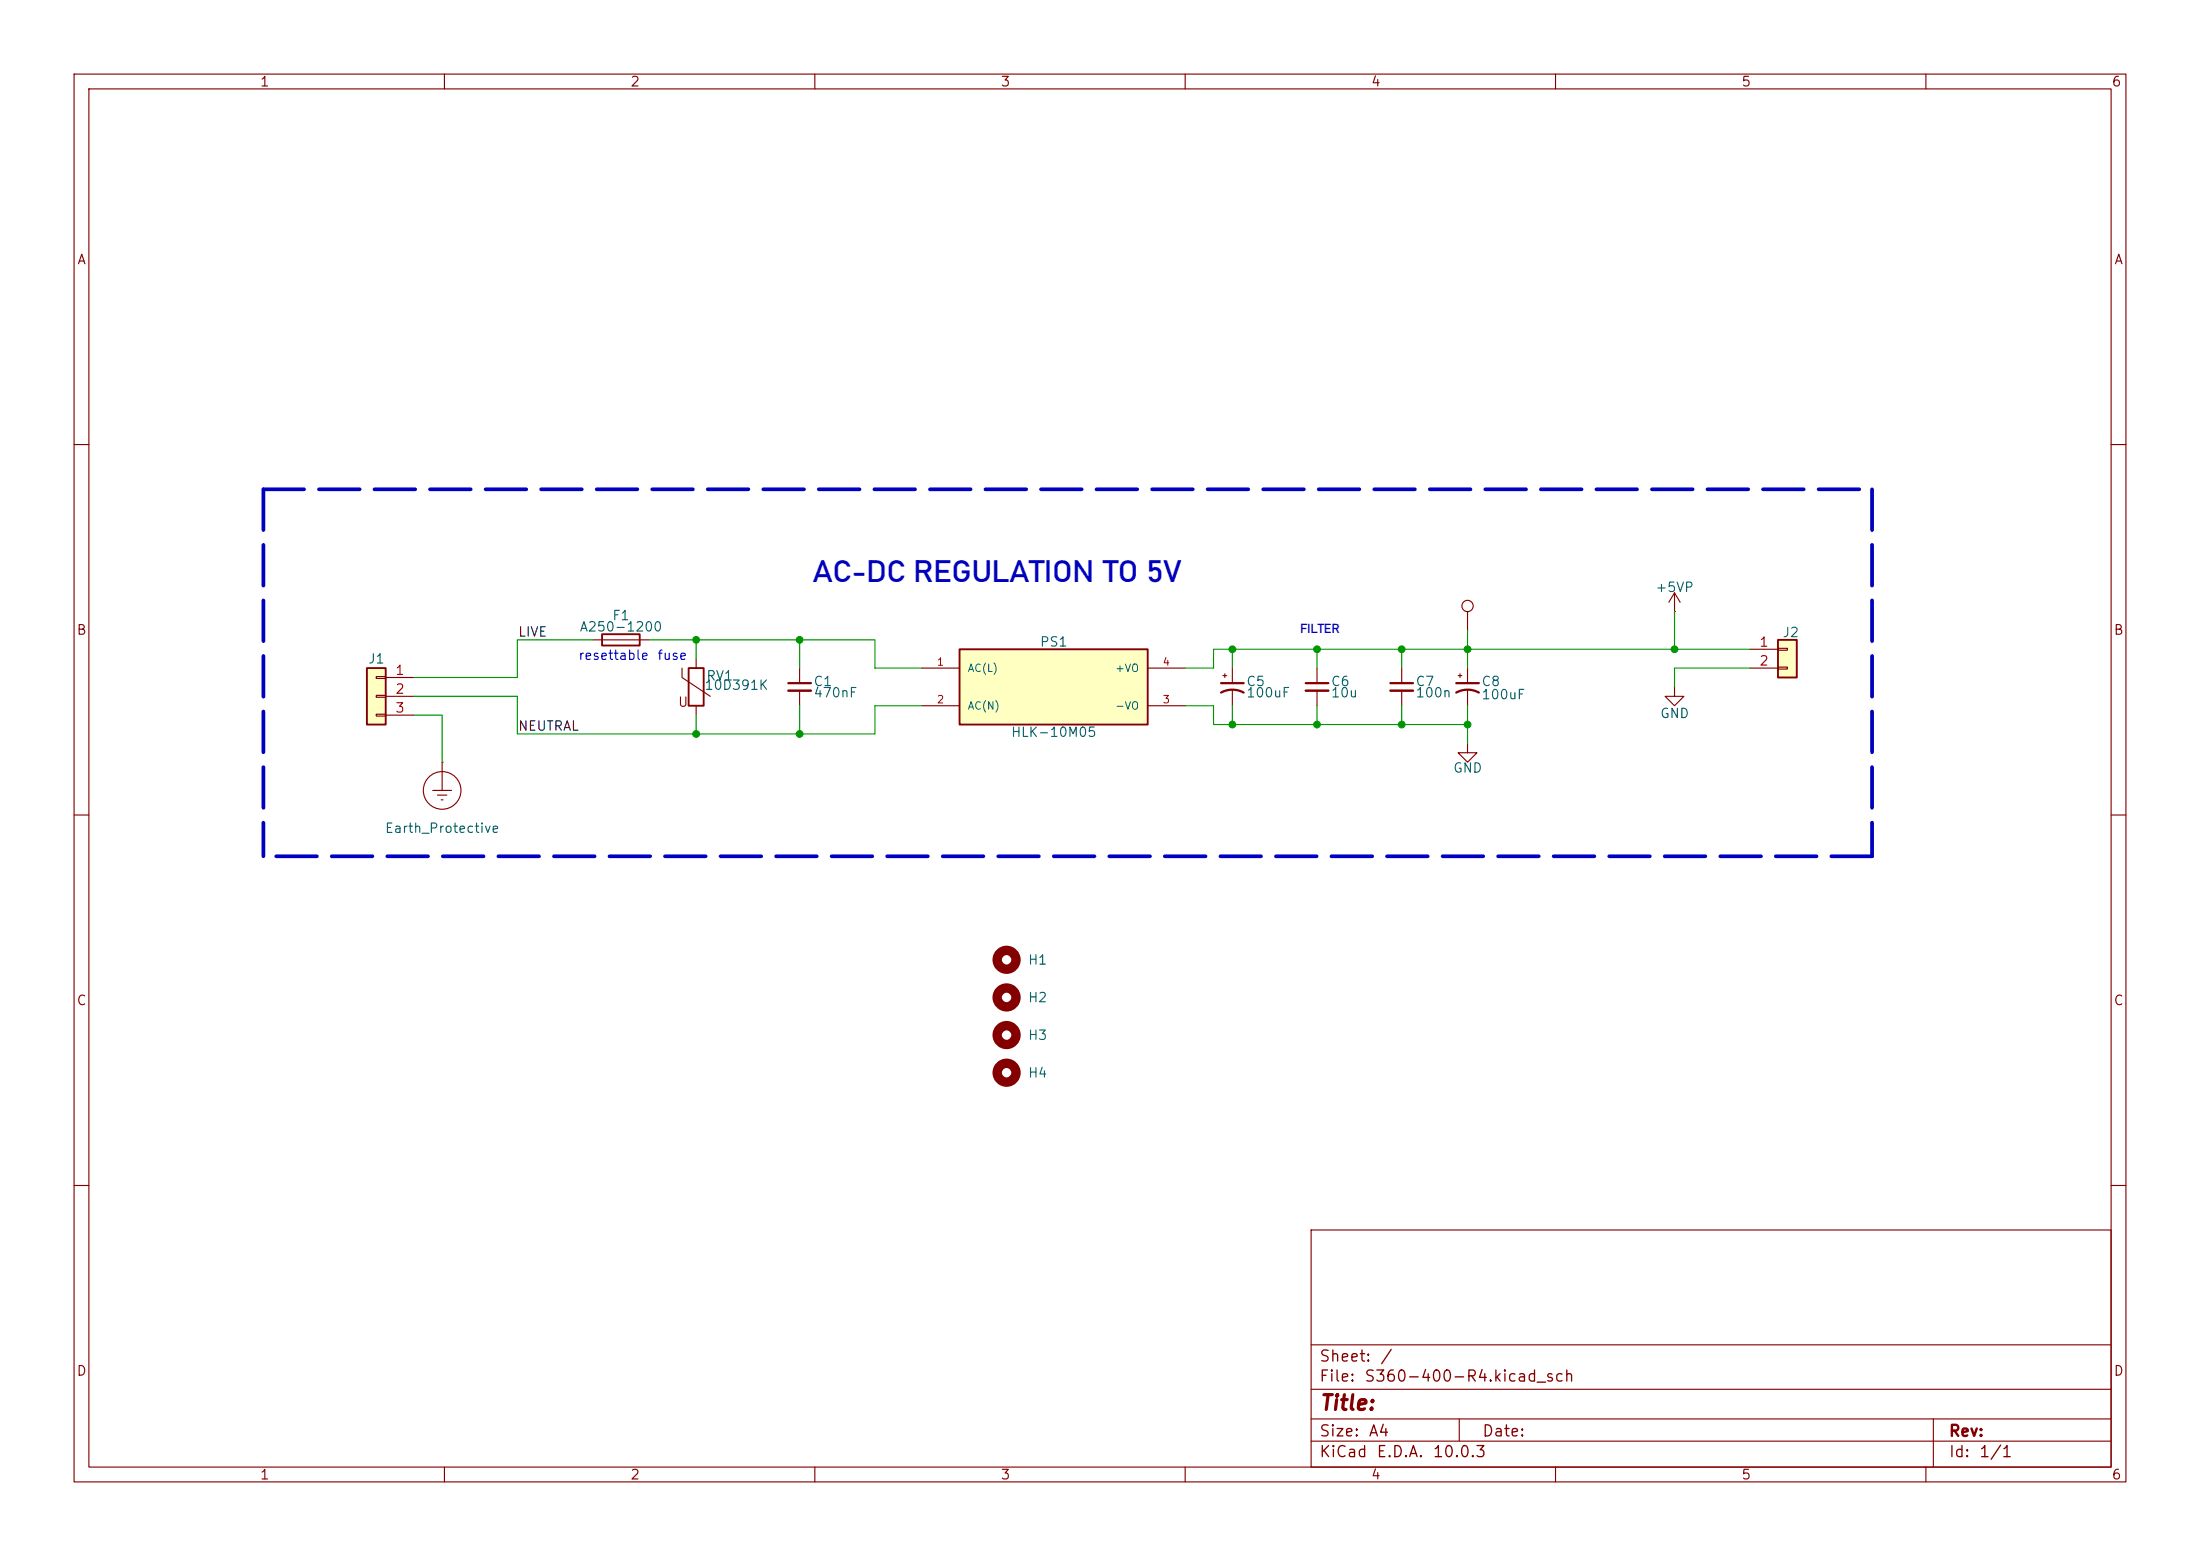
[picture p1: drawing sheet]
<svg xmlns="http://www.w3.org/2000/svg" width="297mm" height="210mm" viewBox="0 0 297 210" stroke-linecap="round" stroke-linejoin="round" font-family="sans-serif">
<g fill="none" stroke="#840000" stroke-width=".15">
<path d="M10 10h277v190h-277zM12 12h273v186h-273zM60 10v2M110 10v2M160 10v2M210 10v2M260 10v2M10 60h2M285 60h2M80 86.4h7.6M92.1 90.2v1.2l3.8 2.6M94 88.9v1.3"/>
<path d="M94 95.3v1.2M107.9 90.2v2M107.9 93.2v2.1M177.8 90.2v2M177.8 93.2v2.1M189.2 90.2v2M189.2 93.2v2.1M196.8 91.2h.6M197.1 90.9v.5M198.1 82.6v2.5M198.1 90.2v2M198.1 93.2v2.1"/>
<path d="M226.1 82.6h.1M226.1 80l-.8 1.3M226.1 80l.7 1.3M226.1 80v2.6M10 110h2M285 110h2M10 160h2M177 166h108v32h-108zM285 160h2M60 198v2M110 198v2M160 198v2"/>
<path d="M177 194.5h108M177 191.5h108M177 187.5h108M177 181.5h108M197 191.5v3M210 198v2M260 198v2M261 191.5v6.5"/>
<circle cx="198.1" cy="81.8" r=".76"/>
</g>
<g fill="none" stroke="#840000" stroke-width="1.3">
<circle cx="135.9" cy="139.7" r="1.27"/>
<circle cx="135.9" cy="144.8" r="1.27"/>
</g>
<path d="M106.4 92.2h3.1M176.3 92.2h3M187.7 92.2h3.1M196.6 93.5a3.2 3.2 0 0 1 3 0M196.6 92.2h3" fill="none" stroke="#840000" stroke-width=".3"/>
<path d="M106.4 93.2h3.1M176.3 93.2h3M187.7 93.2h3.1" fill="none" stroke="#840000" stroke-width=".33"/>
<path d="M81.3 85.6h5.1v1.5h-5.1zM93 90.2h2v5.1h-2z" fill="none" stroke="#840000" stroke-width=".25"/>
<path d="M240 86.4h2.6v5h-2.6z" fill="#ffffc2"/>
<path d="M240 86.4h2.6v5h-2.6z" fill="none" stroke="#840000" stroke-width=".25"/>
<g fill="none" stroke="#840000" stroke-width=".15">
<path d="M165.1 91.2h.5M165.4 90.9v.5M166.4 90.2v2M166.4 93.2v2.1M226.1 92.7v1.3h1.2l-1.2 1.3-1.3-1.3h1.3M236.2 87.6h3.8M236.2 90.2h3.8M240 87.5h1.3v.3h-1.3zM240 90h1.3v.3h-1.3zM58.4 106.7h2.6M59.1 107.3h1.2M59.6 108h.2"/>
<path d="M59.7 102.9h.1M59.7 102.9v3.8"/>
<circle cx="59.7" cy="106.7" r="2.54"/>
</g>
<path d="M164.8 93.5a3.2 3.2 0 0 1 3.1 0M164.8 92.2h3.1" fill="none" stroke="#840000" stroke-width=".3"/>
<path d="M129.5 87.6h25.4v10.2h-25.4z" fill="#ffffc2"/>
<path d="M129.5 87.6h25.4v10.2h-25.4z" fill="none" stroke="#840000" stroke-width=".25"/>
<path d="M124.5 90.2h5M124.5 95.3h5M154.9 90.2h5.1M154.9 95.3h5.1M198.1 100.3v1.3h1.3l-1.3 1.3-1.3-1.3h1.3" fill="none" stroke="#840000" stroke-width=".15"/>
<path d="M49.5 90.2h2.6v7.6h-2.6z" fill="#ffffc2"/>
<path d="M49.5 90.2h2.6v7.6h-2.6z" fill="none" stroke="#840000" stroke-width=".25"/>
<path d="M50.8 91.3h1.3v.3h-1.3zM50.8 93.9h1.3v.2h-1.3zM50.8 96.4h1.3v.2h-1.3zM52.1 91.4h3.8M52.1 94h3.8M52.1 96.5h3.8" fill="none" stroke="#840000" stroke-width=".15"/>
<g fill="none" stroke="#840000" stroke-width="1.3">
<circle cx="135.9" cy="134.6" r="1.27"/>
<circle cx="135.9" cy="129.5" r="1.27"/>
</g>
<path d="M35.6 66h217.1M35.6 66v49.6M252.7 66v49.6M252.7 115.6h-217.1" fill="none" stroke="#0000c2" stroke-width=".5" stroke-dasharray="5.5 2"/>
<g fill="none" stroke="#009600" stroke-width=".15">
<path d="M55.9 94h13.9v5.1h48.3v-3.8h6.4M55.9 96.5h3.8v6.4M80 86.4h-10.2v5h-13.9M87.6 86.4h30.5v3.8h6.4M94 86.4v2.5M94 96.5v2.6M107.9 86.4v3.8M107.9 95.3v3.8M160 95.3h3.8v2.5h34.3M166.4 87.6v2.6M166.4 95.3v2.5M177.8 87.6v2.6"/>
<path d="M177.8 95.3v2.5M189.2 87.6v2.6M189.2 95.3v2.5M198.1 85.1v5.1M198.1 95.3v5M226.1 82.6v5M236.2 87.6h-72.4v2.6h-3.8M236.2 90.2h-10.1v2.5"/>
</g>
<g fill="#009600" stroke="#009600" stroke-width=".14">
<circle cx="94" cy="99.1" r=".46"/>
<circle cx="107.9" cy="99.1" r=".46"/>
<circle cx="226.1" cy="87.6" r=".46"/>
<circle cx="198.1" cy="97.8" r=".46"/>
<circle cx="189.2" cy="97.8" r=".46"/>
<circle cx="177.8" cy="97.8" r=".46"/>
<circle cx="189.2" cy="87.6" r=".46"/>
<circle cx="177.8" cy="87.6" r=".46"/>
<circle cx="198.1" cy="87.6" r=".46"/>
<circle cx="166.4" cy="97.8" r=".46"/>
<circle cx="166.4" cy="87.6" r=".46"/>
<circle cx="94" cy="86.4" r=".46"/>
<circle cx="107.9" cy="86.4" r=".46"/>
</g>
<text font-size="4.2" fill="#0000c2" x="109.7" y="78.5">AC-DC REGULATION TO 5V</text>
<text font-size="2" fill="#840000" x="178" y="190.8">Title:</text>
<text font-size="1.8" fill="#0000c2" x="175.5" y="85.4">FILTER</text>
<g font-size="1.5" fill="#840000">
<text x="178" y="184.2">Sheet:</text>
<text x="186.2" y="184.2">/</text>
<text x="178" y="186.9">File:</text>
<text x="184.1" y="186.9">S360-400-R4.kicad_sch</text>
<text x="178" y="197.1">KiCad</text>
<text x="178" y="194.3">Size:</text>
<text x="184.7" y="194.3">A4</text>
<text x="185.7" y="197.1">E.D.A.</text>
<text x="193.3" y="197.1">10.0.3</text>
<text x="200" y="194.3">Date:</text>
<text x="263" y="194.3">Rev:</text>
<text x="263" y="197.1">Id:</text>
<text x="267.1" y="197.1">1/1</text>
</g>
<g font-size="1.3" fill="#840000">
<text x="35" y="12">1</text>
<text x="85" y="12">2</text>
<text x="135" y="12">3</text>
<text x="185" y="12">4</text>
<text x="235" y="12">5</text>
<text x="285" y="12">6</text>
<text x="10.3" y="36">A</text>
<text x="285.3" y="36">A</text>
<text x="10.3" y="86">B</text>
<text x="285.3" y="86">B</text>
<text x="91.4" y="95.7">U</text>
<text x="10.3" y="136">C</text>
<text x="285.3" y="136">C</text>
<text x="10.3" y="186">D</text>
<text x="285.3" y="186">D</text>
<text x="35" y="200">1</text>
<text x="85" y="200">2</text>
<text x="135" y="200">3</text>
<text x="185" y="200">4</text>
<text x="235" y="200">5</text>
<text x="285" y="200">6</text>
</g>
<g font-size="1.3" fill="#006464">
<text x="223.4" y="80.2">+5VP</text>
<text x="49.6" y="89.9">J1</text>
<text x="78.2" y="85.6">A250-1200</text>
<text x="82.6" y="84">F1</text>
<text x="140.3" y="87.6">PS1</text>
<text x="240.5" y="86.3">J2</text>
<text x="95" y="93.4">10D391K</text>
<text x="95.3" y="92.2">RV1</text>
<text x="109.7" y="92.9">C1</text>
<text x="109.7" y="94.4">470nF</text>
<text x="168.2" y="92.9">C5</text>
<text x="168.2" y="94.4">100uF</text>
<text x="179.6" y="92.9">C6</text>
<text x="179.6" y="94.4">10u</text>
<text x="191" y="92.9">C7</text>
<text x="191" y="94.4">100n</text>
<text x="199.9" y="92.9">C8</text>
<text x="199.9" y="94.7">100uF</text>
<text x="136.4" y="99.8">HLK-10M05</text>
<text x="224" y="97.2">GND</text>
<text x="196.1" y="104.6">GND</text>
<text x="51.9" y="112.7">Earth_Protective</text>
<text x="138.7" y="130.5">H1</text>
<text x="138.7" y="135.6">H2</text>
<text x="138.7" y="140.7">H3</text>
<text x="138.7" y="145.8">H4</text>
</g>
<g font-size="1.3" fill="#0f0f0f">
<text x="69.8" y="86.2">LIVE</text>
<text x="69.8" y="98.9">NEUTRAL</text>
</g>
<g font-size="1.3" fill="#0000c2">
<text x="78" y="89.4">resettable</text>
<text x="88.6" y="89.4">fuse</text>
</g>
<g font-size="1.3" fill="#a90000">
<text x="237.4" y="87.6">1</text>
<text x="53.3" y="91.4">1</text>
<text x="53.3" y="94">2</text>
<text x="237.4" y="90.1">2</text>
<text x="53.3" y="96.5">3</text>
</g>
<g font-size="1" fill="#a90000">
<text x="126.4" y="90.1">1</text>
<text x="126.4" y="95.2">2</text>
<text x="156.9" y="95.2">3</text>
<text x="156.9" y="90.1">4</text>
</g>
<g font-size="1" fill="#006464">
<text x="130.6" y="90.9">AC(L)</text>
<text x="150.5" y="90.9">+VO</text>
<text x="130.6" y="96">AC(N)</text>
<text x="150.5" y="96">-VO</text>
</g>
</svg>
